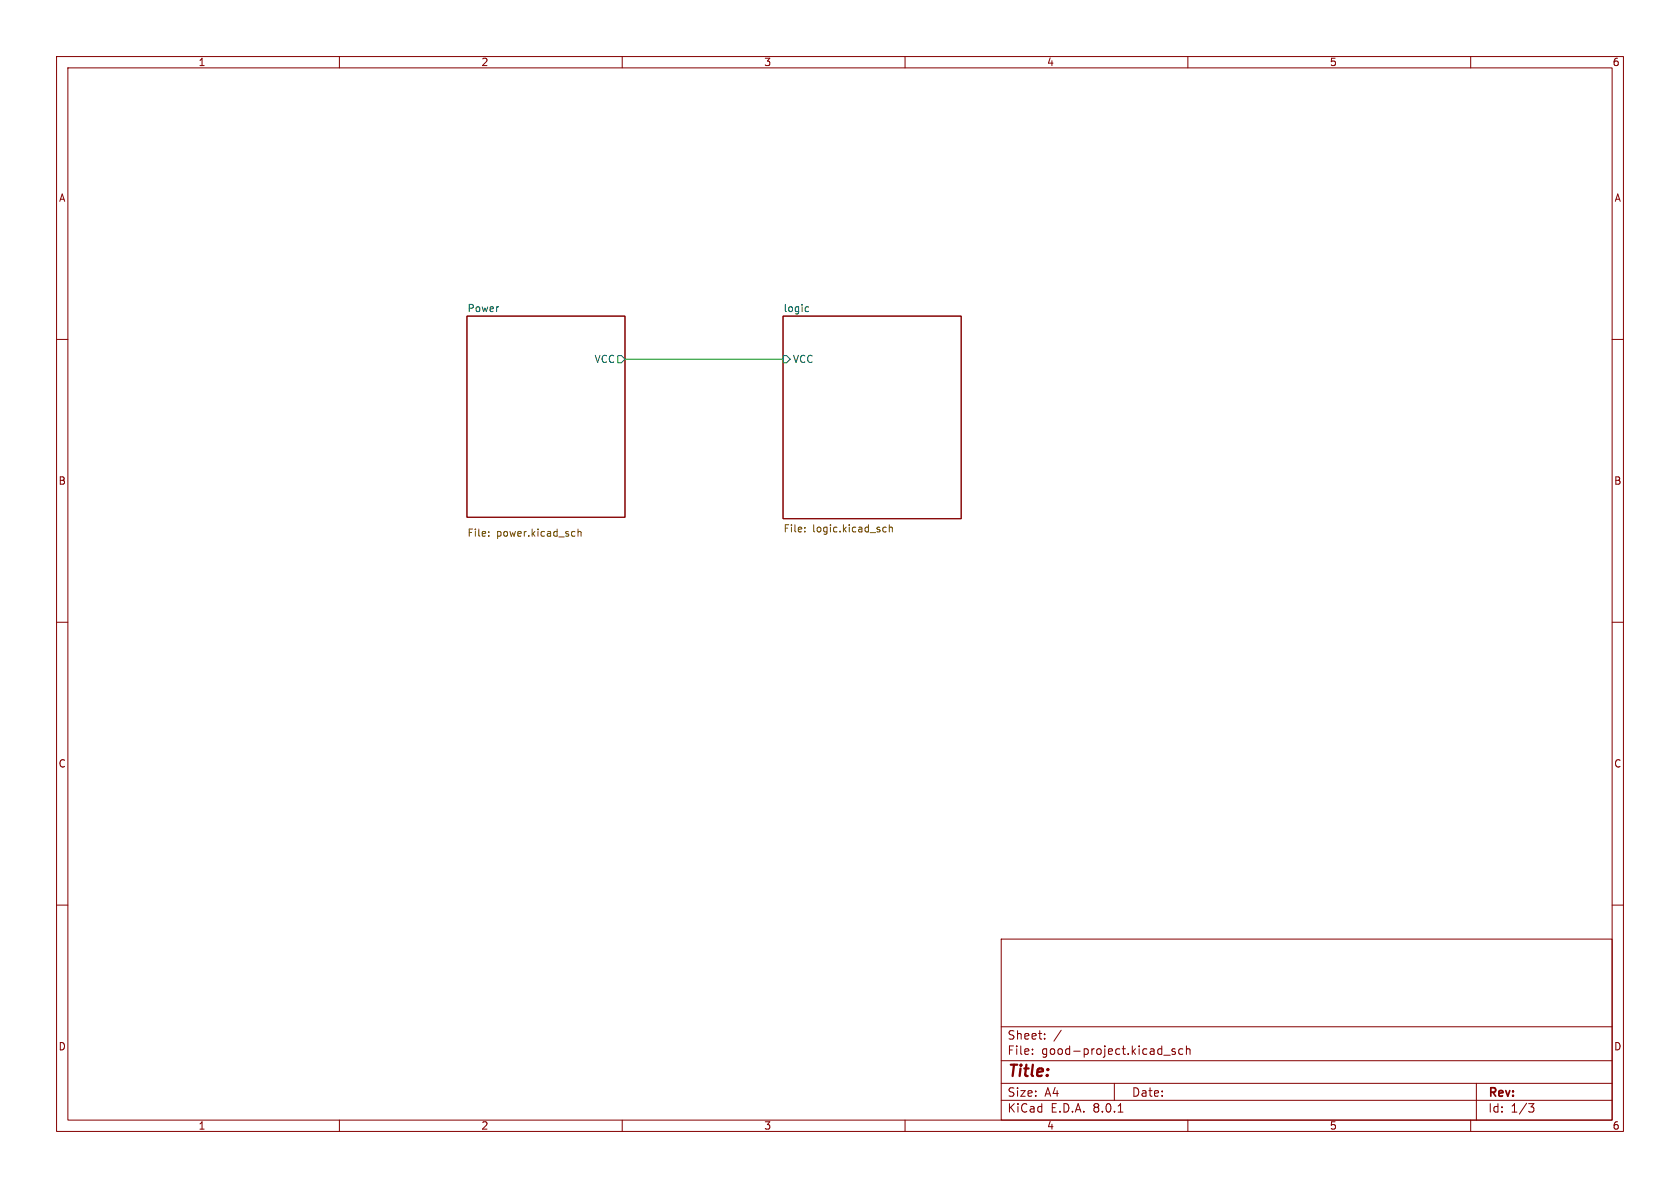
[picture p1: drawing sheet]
<svg xmlns="http://www.w3.org/2000/svg" width="297mm" height="210mm" viewBox="0 0 297 210" stroke-linecap="round" stroke-linejoin="round" font-family="sans-serif">
<g fill="none" stroke="#840000" stroke-width=".18">
<path d="M10 10h277v190h-277zM12 12h273v186h-273zM60 10v2M110 10v2M160 10v2M210 10v2M260 10v2M10 60h2M82.5 55.9h28v35.5h-28zM138.4 55.9h31.5v35.8h-31.5zM285 60h2M10 110h2"/>
<path d="M285 110h2M10 160h2M285 160h2M177 166h108v32h-108zM60 198v2M110 198v2M160 198v2M177 194.5h108M177 191.5h108M177 187.5h108M177 181.5h108M182.5 186.3v.1"/>
<path d="M182.5 185.5v.1M184.7 183.6v.1M184.7 182.8v.1M187.6 182.1l-1.3 2M197 191.5v3M197.7 196.6h.8M205.7 186.5h1.2M207.7 185.5l-.3-.1-.2 .2v.2l.5 .2v.3h-.5M209.1 185.5l-.4-.1-.3 .3v.4l.1 .2h.6M209.7 185.5l.3-.1 .3 .1 .1 .9M209.7 184.9v1.5M210 198v2"/>
<path d="M260 198v2M261 191.5v6.5M270.2 195.1h1l-.5 .6 .4 .1 .1 .5-.3 .3h-.4"/>
</g>
<path d="M142.6 54.2l.3 .1M142.9 55l-.3 .1M109.2 62.9h.7l.6 .6-.6 .6h-.7zM138.4 62.9h.7l.6 .6-.6 .6h-.7z" fill="none" stroke="#006464" stroke-width=".18"/>
<path d="M86.4 94.7v.1M86.4 94v.1M101.3 93.9l.3 .1M101.6 94.7l-.3 .1M102.2 94.1l.2-.2 .3 .1v.8M102.2 93.5v1.3M142.3 93.9v.1M142.3 93.2v.2M156.1 93.9l.2 .1h.4M156.7 93.2h-.4l-.2 .1M157.2 93.3l.2-.1h.3l.1 .8M157.2 92.8v1.2" fill="none" stroke="#725600" stroke-width=".18"/>
<path d="M110.5 63.5h27.9" fill="none" stroke="#009600" stroke-width=".18"/>
<text font-size="2.8" fill="#840000" x="178" y="190.9">Title:</text>
<g font-size="2.1" fill="#840000">
<text x="178" y="184">Sheet:</text>
<text x="178" y="186.7">File:</text>
<text x="184.1" y="186.7">good-project.kicad_sch</text>
<text x="178" y="196.9">KiCad</text>
<text x="178" y="194.1">Size:</text>
<text x="184.7" y="194.1">A4</text>
<text x="185.7" y="196.9">E.D.A.</text>
<text x="193.3" y="196.9">8.0.1</text>
<text x="200" y="194.1">Date:</text>
<text x="263" y="194.3">Rev:</text>
<text x="263" y="196.9">Id:</text>
<text x="267.1" y="196.9">1/3</text>
</g>
<g font-size="1.8" fill="#840000">
<text x="35" y="11.9">1</text>
<text x="85" y="11.9">2</text>
<text x="135" y="11.9">3</text>
<text x="185" y="11.9">4</text>
<text x="235" y="11.9">5</text>
<text x="285" y="11.9">6</text>
<text x="10.3" y="35.9">A</text>
<text x="285.3" y="35.9">A</text>
<text x="10.3" y="85.9">B</text>
<text x="285.3" y="85.9">B</text>
<text x="10.3" y="135.9">C</text>
<text x="285.3" y="135.9">C</text>
<text x="10.3" y="185.9">D</text>
<text x="285.3" y="185.9">D</text>
<text x="35" y="199.9">1</text>
<text x="85" y="199.9">2</text>
<text x="135" y="199.9">3</text>
<text x="185" y="199.9">4</text>
<text x="235" y="199.9">5</text>
<text x="285" y="199.9">6</text>
</g>
<g font-size="1.8" fill="#006464">
<text x="82.5" y="55.2">Power</text>
<text x="138.4" y="55.2">logic</text>
<text x="105" y="64.4">VCC</text>
<text x="140.1" y="64.4">VCC</text>
</g>
<g font-size="1.8" fill="#725600">
<text x="82.5" y="95.2">File:</text>
<text x="87.8" y="95.2">power.kicad_sch</text>
<text x="138.4" y="94.4">File:</text>
<text x="143.7" y="94.4">logic.kicad_sch</text>
</g>
</svg>
